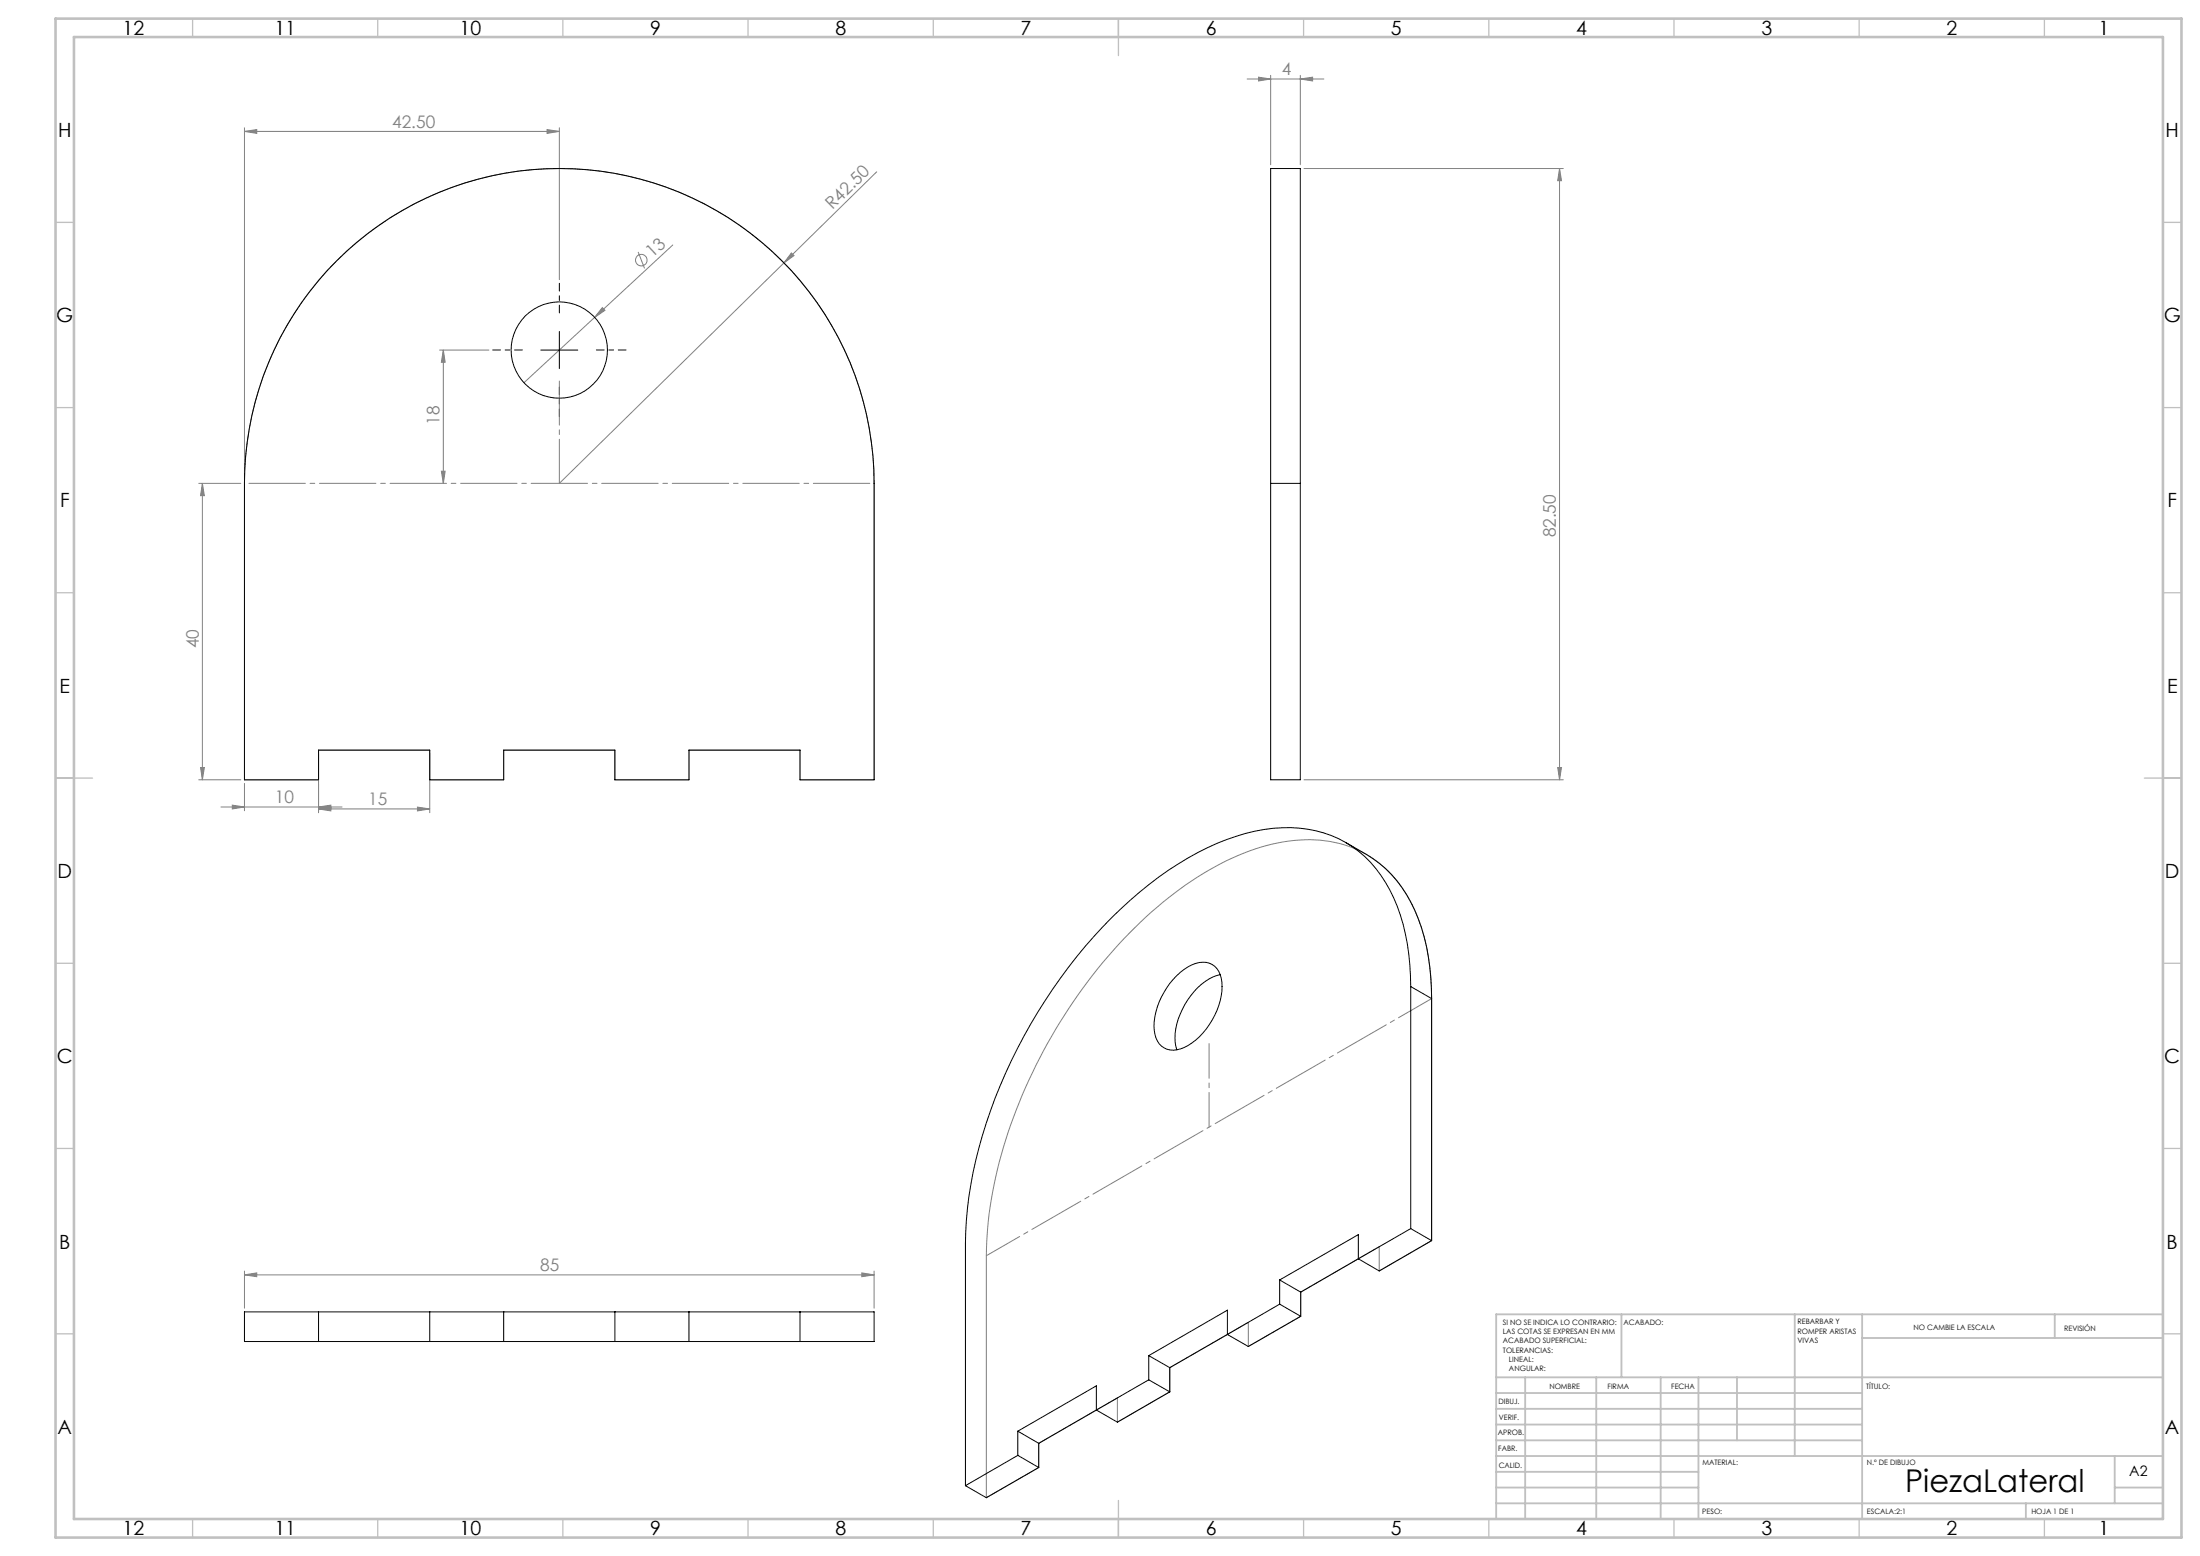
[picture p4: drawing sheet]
<svg xmlns="http://www.w3.org/2000/svg" width="594mm" height="420mm" viewBox="0 0 594 420" stroke-linecap="round" stroke-linejoin="round" font-family="sans-serif">
<g fill="none" stroke="#808080" stroke-width=".27">
<path d="M66 35.5l3.3-.5v1zM66 34.5v95M66 35.5h85M147.7 35l3.3 .5-3.3 .5zM151 34.5v41M336.7 21.3h20.7M339.8 20.8l3.3 .5-3.3 .6zM343.1 20.3v24.2M351.1 21.3l3.3-.5v1.1zM351.1 20.3v24.2M236.7 46.4l-25 24.6M352.1 45.5h70"/>
<path d="M421.1 45.5l.5 3.3h-1zM421.1 45.5v165M172.3 68l1.7 4.4M181.6 66.1l-40.1 37.2M211.7 71l-60.7 59.5M213.7 68.3l.7 .7-2.7 2zM118.7 94.5h13.3M119.7 94.5l.5 3.3h-1zM119.7 94.5v36M162.6 83l.7 .8-2.8 1.9zM53.7 130.5h11.3M54.6 130.5l.6 3.3h-1z"/>
<path d="M54.6 130.5v80M119.2 127.2h1l-.5 3.3zM53.7 210.5h11.3M54.2 207.2h1l-.6 3.3zM59.7 217.8h32.7M62.7 217.3l3.3 .5-3.3 .6zM66 211.5v7.3M86 217.8l3.3-.5v1.1zM86 218.4l3.3-.5v1zM86 210.5h-20v-80a85 85 0 0 1 85-85 85 85 0 0 1 85 85v80h-20v-8h-30v8h-20v-8h-30v8h-20M86 219.4v-16.9h30v16.9M86 218.4h30"/>
<path d="M112.7 217.9l3.3 .5-3.3 .5zM352.1 210.5h70M420.6 207.2h1l-.5 3.3zM304.9 251.9a90.4 90.4 0 0 1 32.5-22.2 40.7 40.7 0 0 1 25.6-1.6 31.4 31.4 0 0 1 20.1 20.3 61 61 0 0 1 3.4 21.1v65.4l-14.1 8.2v-6.6l-21.2 12.3v6.5l-14.2 8.1v-6.5l-21.2 12.3v6.5l-14.1 8.2v-6.6l-21.2 12.3v6.5l-14.2 8.2v-65.3a116.9 116.9 0 0 1 12.5-49.5 141.3 141.3 0 0 1 26.1-37.6zM66 344.1l3.3-.5v1zM66 343.1v10M66 344.1h170M232.7 343.6l3.3 .5-3.3 .5zM236 343.1v10"/>
<circle cx="173.2" cy="70.2" r="1.56"/>
</g>
<g fill="none" stroke="#c0c0c0" stroke-width=".35">
<path d="M52 5v5M102 5v5M152 5v5M202 5v5M252 5v5M302 5v10M352 5v5M402 5v5M452 5v5M502 5v5M552 5v5M15 60h5"/>
<path d="M584 60h5M15 110h5M584 110h5M15 160h5M584 160h5M15 210h10M579 210h10M15 260h5M584 260h5M15 310h5M584 310h5M15 360h5"/>
<path d="M584 360h5M52 410v5M102 410v5M152 410v5M202 410v5M252 410v5M302 405v10M352 410v5M402 410v5M452 410v5M502 410v5M552 410v5"/>
</g>
<g fill="none" stroke="#c0c0c0" stroke-width=".5">
<path d="M437.8 354.8v17M484.6 354.8v38.2M502.8 354.8v55.2M554.8 354.8v6.4M584 354.8h-180v55.2M404 371.8h180M404 376h98.8M411.8 371.8v38.2M431 371.8v38.2M448.4 371.8v38.2M458.6 371.8v38.2M469 371.8v17"/>
<path d="M502.8 361.2h81.2M404 388.8h98.8M404 384.5h98.8M404 380.3h98.8M404 397.3h54.6M404 393h180M571 393v12.8M404 405.8h180M404 401.5h54.6M547 405.8v4.2M571 401.5h13"/>
</g>
<path d="M15 5h574v410h-574zM20 10h564v400h-564z" fill="none" stroke="#c0c0c0" stroke-width=".7"/>
<path d="M141 94.5h-8M151 84.5v-8M161 94.5h8M151 104.5v8" fill="none" stroke="#000" stroke-width=".27" stroke-dasharray="15.2 1.3 1.3 1.3" stroke-dashoffset="13.1"/>
<path d="M146 94.5h10M151 89.5v10" fill="none" stroke="#000" stroke-width=".27"/>
<path d="M66 130.5h170" fill="none" stroke="#808080" stroke-width=".27" stroke-dasharray="15.2 1.3 1.3 1.3" stroke-dashoffset="-1.2"/>
<path d="M151 130.5v-27.7" fill="none" stroke="#808080" stroke-width=".27" stroke-dasharray="15.2 1.3 1.3 1.3" stroke-dashoffset="3.3"/>
<path d="M266.3 338.9l120.3-69.4" fill="none" stroke="#808080" stroke-width=".27" stroke-dasharray="15.2 1.3 1.3 1.3" stroke-dashoffset="4.9"/>
<path d="M326.5 304.2v-22.5" fill="none" stroke="#808080" stroke-width=".27" stroke-dasharray="15.2 1.3 1.3 1.3" stroke-dashoffset="5.9"/>
<g fill="#808080">
<path d="M162.6 83l.7 .8-2.8 1.9z"/>
<path d="M213.7 68.3l.7 .7-2.7 2z"/>
<path d="M351.1 21.3l3.3-.5v1.1zM339.8 20.8l3.3 .5-3.3 .6z"/>
<path d="M62.7 217.3l3.3 .5-3.3 .6zM86 217.8l3.3-.5v1.1zM86 218.4l3.3-.5v1zM112.7 217.9l3.3 .5-3.3 .5zM66 35.5l3.3-.5v1zM147.7 35l3.3 .5-3.3 .5zM66 344.1l3.3-.5v1zM232.7 343.6l3.3 .5-3.3 .5z"/>
<path d="M54.2 207.2h1l-.6 3.3zM54.6 130.5l.6 3.3h-1z"/>
<path d="M421.1 45.5l.5 3.3h-1zM420.6 207.2h1l-.5 3.3z"/>
<path d="M119.7 94.5l.5 3.3h-1zM119.2 127.2h1l-.5 3.3z"/>
</g>
<g fill="none" stroke="#000" stroke-width=".27">
<path d="M90.9 70.4a85 85 0 0 1 92.6-18.5 85 85 0 0 1 52.5 78.6v80h-20v-8h-30v8h-20v-8h-30v8h-20v-8h-30v8h-20v-80a85.1 85.1 0 0 1 24.9-60.1zM343.1 130.5v-85h8v85M343.1 130.5v80h8v-80M343.1 130.5h8M363.3 227.4a43.7 43.7 0 0 1 12.4 8.6 45.1 45.1 0 0 1 10.6 27.6l.2 5.9M317.7 263.3a10 10 0 0 1 8-3.5 5.4 5.4 0 0 1 4.2 5.3 19.7 19.7 0 0 1-10.1 17.6 5.3 5.3 0 0 1-8.2-4.7 19.6 19.6 0 0 1 6.1-14.7zM329.5 263.1a15.7 15.7 0 0 0-9.6 8 15.7 15.7 0 0 0-2.2 12.3M380.9 266.3a54.9 54.9 0 0 0-6.8-28.1 29.8 29.8 0 0 0-27.9-14.8 57.4 57.4 0 0 0-28 9.8 123.4 123.4 0 0 0-38 40 131.5 131.5 0 0 0-19 53.1l-.5 9.4v65.3M380.9 266.3v65.3M380.9 266.3l5.6 3.2M386.5 269.5v65.4M366.7 339.8v-6.5l-21.2 12.2"/>
<path d="M366.7 339.8l-15.5 9M380.9 331.6l-14.2 8.2M380.9 331.6l5.6 3.3M386.5 334.9l-14.1 8.2-5.7-3.3M66 354.1h170v8h-170zM86 354.1v8M116 354.1v8M136 354.1v8M166 354.1v8M186 354.1v8M216 354.1v8M345.5 345.5v6.5"/>
<path d="M345.5 352l-14.1 8.2M345.5 345.5l5.7 3.3M345.5 352l5.7 3.3M351.2 355.3l-14.2 8.1-5.6-3.2M351.2 348.8v6.5M310.2 365.9v6.5M310.2 372.4l-14.2 8.2M310.2 365.9l5.6 3.3M310.2 372.4l5.6 3.3M315.8 369.2v6.5M315.8 375.7l-14.1 8.2-5.7-3.3M331.4 360.2v-6.6l-21.2 12.3"/>
<path d="M331.4 360.2l-15.6 9M274.8 386.3v6.5M274.8 392.8l-14.1 8.2M274.8 386.3l5.7 3.3M274.8 392.8l5.7 3.3M280.5 389.6v6.5M280.5 396.1l-14.2 8.2-5.6-3.3M296 380.6v-6.5l-21.2 12.2M296 380.6l-15.5 9"/>
<circle cx="151" cy="94.5" r="13"/>
</g>
<text font-size="8.5" x="514.4" y="402.7">PiezaLateral</text>
<g font-size="5.3">
<text x="33.1" y="9.5">12</text>
<text x="74.1" y="9.5">11</text>
<text x="124.1" y="9.5">10</text>
<text x="175.6" y="9.5">9</text>
<text x="225.6" y="9.5">8</text>
<text x="275.6" y="9.5">7</text>
<text x="325.6" y="9.5">6</text>
<text x="375.6" y="9.5">5</text>
<text x="425.6" y="9.5">4</text>
<text x="475.6" y="9.5">3</text>
<text x="525.6" y="9.5">2</text>
<text x="566.6" y="9.5">1</text>
<text x="15.7" y="37.1">H</text>
<text x="584.7" y="37.1">H</text>
<text x="15.2" y="87">G</text>
<text x="584.2" y="87">G</text>
<text x="16.2" y="137">F</text>
<text x="585.2" y="137">F</text>
<text x="16.1" y="187">E</text>
<text x="585.1" y="187">E</text>
<text x="15.5" y="237">D</text>
<text x="584.5" y="237">D</text>
<text x="15.4" y="287">C</text>
<text x="584.4" y="287">C</text>
<text x="16" y="337.1">B</text>
<text x="585" y="337.1">B</text>
<text x="15.5" y="387.1">A</text>
<text x="584.5" y="387.1">A</text>
<text x="33.1" y="414.4">12</text>
<text x="74.1" y="414.4">11</text>
<text x="124.1" y="414.4">10</text>
<text x="175.6" y="414.4">9</text>
<text x="225.6" y="414.4">8</text>
<text x="275.6" y="414.4">7</text>
<text x="325.6" y="414.4">6</text>
<text x="375.6" y="414.4">5</text>
<text x="425.6" y="414.4">4</text>
<text x="475.6" y="414.4">3</text>
<text x="525.6" y="414.4">2</text>
<text x="566.6" y="414.4">1</text>
</g>
<g font-size="4.7" fill="#808080">
<text x="346.1" y="20.3">4</text>
<text x="105.9" y="34.5">42.50</text>
<text x="224.8" y="56.7" transform="rotate(-44 224.8 56.7)">R42.50</text>
<text x="176.2" y="69.7" transform="rotate(-43 176.2 69.7)">13</text>
<text x="118.7" y="114.6" transform="rotate(-90 118.7 114.6)">18</text>
<text x="420.1" y="145.1" transform="rotate(-90 420.1 145.1)">82.50</text>
<text x="53.7" y="175" transform="rotate(-90 53.7 175)">40</text>
<text x="74.2" y="216.8">10</text>
<text x="99.4" y="217.3">15</text>
<text x="145.9" y="343.1">85</text>
</g>
<text font-size="3.9" x="574.9" y="398.5">A2</text>
<g font-size="2">
<text x="405.8" y="357.6">SI NO SE INDICA LO CONTRARIO:</text>
<text x="438.4" y="357.6">ACABADO:</text>
<text x="485.3" y="357.5">REBARBAR Y</text>
<text x="485.3" y="360">ROMPER ARISTAS</text>
<text x="516.6" y="359">NO CAMBIE LA ESCALA</text>
<text x="557.3" y="359.2">REVISIÓN</text>
<text x="405.8" y="360.1">LAS COTAS SE EXPRESAN EN MM</text>
<text x="405.8" y="362.6">ACABADO SUPERFICIAL:</text>
<text x="405.8" y="365.1">TOLERANCIAS:</text>
<text x="485.3" y="362.5">VIVAS</text>
<text x="407.4" y="367.6">LINEAL:</text>
<text x="407.4" y="370.1">ANGULAR:</text>
<text x="418.3" y="375">NOMBRE</text>
<text x="434" y="374.9">FIRMA</text>
<text x="451.2" y="374.9">FECHA</text>
<text x="503.9" y="374.9">TÍTULO:</text>
<text x="404.6" y="379.1">DIBUJ.</text>
<text x="404.7" y="383.3">VERIF.</text>
<text x="404.4" y="387.4">APROB.</text>
<text x="404.5" y="391.8">FABR.</text>
<text x="459.6" y="395.5">MATERIAL:</text>
<text x="504.1" y="395.5">N.º DE DIBUJO</text>
<text x="404.7" y="396.1">CALID.</text>
<text x="459.6" y="408.5">PESO:</text>
<text x="504.1" y="408.6">ESCALA:2:1</text>
<text x="548.5" y="408.6">HOJA 1 DE 1</text>
</g>
</svg>
